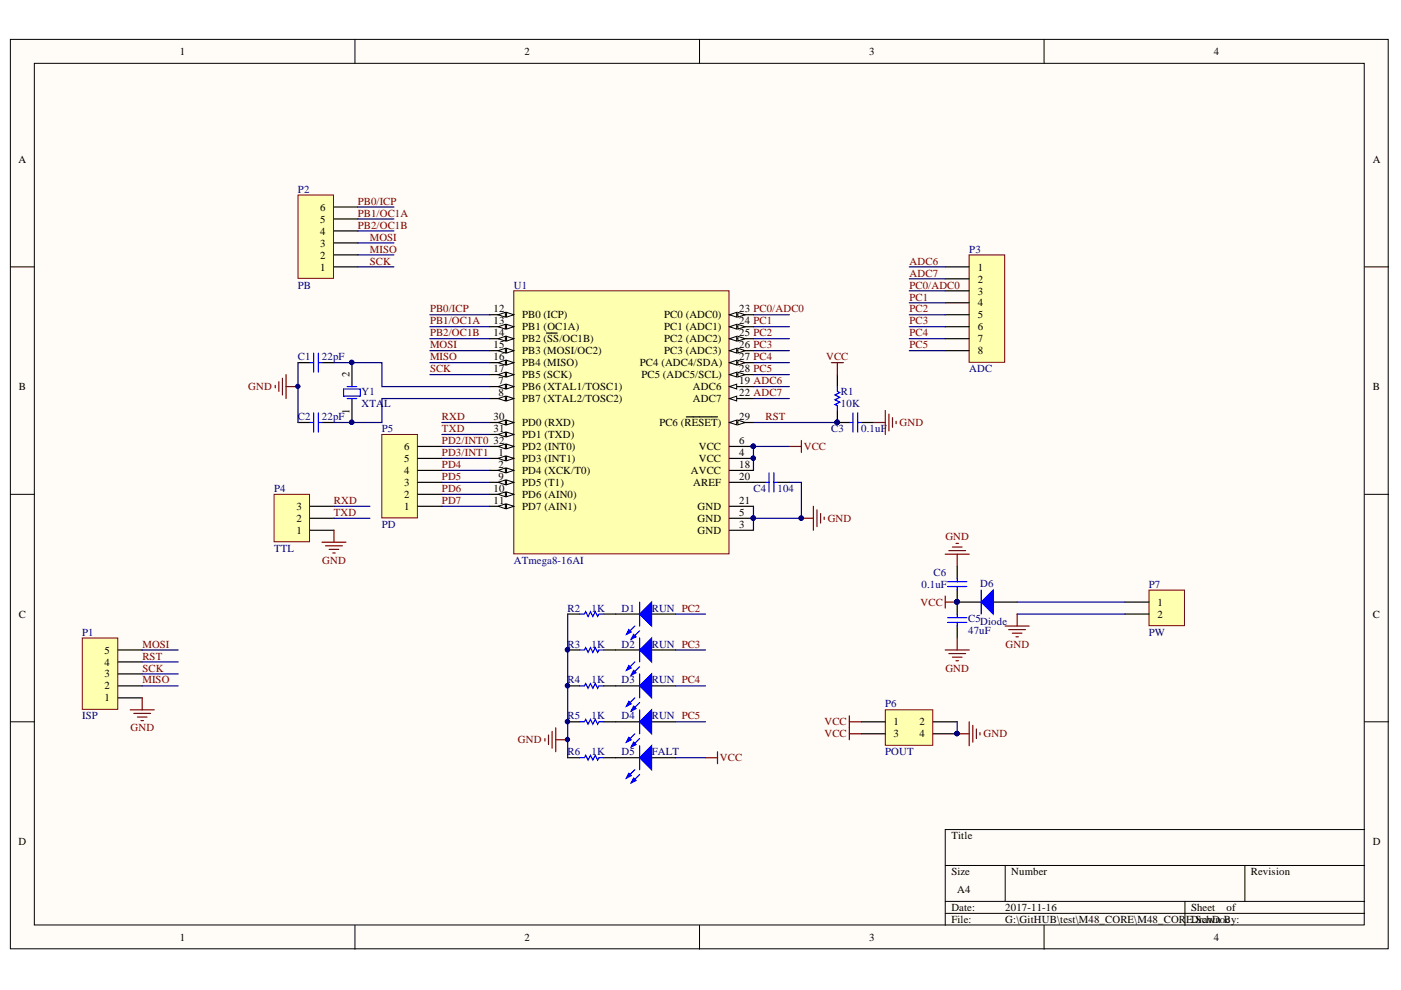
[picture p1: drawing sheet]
# Altium project M48_CORE.PRJPCB
1 sheet, 27 parts. Net scope: global (net labels, ports and power ports of the same name join across sheets).
Board file: M48_CORE.PcbDoc

## Sheet M48_CORE.SchDoc
size A4

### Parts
C1  value 22pF  [0603]  (hidden comment: Cap)
C2  value 22pF  [0603]  (hidden comment: Cap)
C3  value 0.1uF  [0603]  (hidden comment: Cap)
C4  value 104  [0603]  (hidden comment: Cap)
C5  value 47uF  [3216[1206]]  (hidden comment: Cap)
C6  value 0.1uF  [0603]  (hidden comment: Cap)
D1  RUN  [0603-LED]
D2  RUN  [0603-LED]
D3  RUN  [0603-LED]
D4  RUN  [0603-LED]
D5  FALT  [0603-LED]
D6  Diode  [SMA]
P1  ISP  [HDR1X5]
P2  PB  [HDR1X6]
P3  ADC  [HDR1X8]
P4  TTL  [HDR1X3]
P5  PD  [HDR1X6]
P6  POUT  [HDR2X2]
P7  PW  [XH2.54-2P]
R1  value 10K  [0603]  (hidden comment: Res1)
R2  value 1K  [0603]  (hidden comment: Res1)
R3  value 1K  [0603]  (hidden comment: Res1)
R4  value 1K  [0603]  (hidden comment: Res1)
R5  value 1K  [0603]  (hidden comment: Res1)
R6  value 1K  [0603]  (hidden comment: Res1)
U1  ATmega8-16AI  [32A_N]
Y1  XTAL  [XT5032]

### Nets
GND: C1.2 C2.2 C3.2 C4.2 C5.1 C6.1 P1.1 P4.1 P6.2 P6.4 P7.2 R2.2 R3.2 R4.2 R5.2 R6.2 U1.3(GND) U1.5(GND) U1.21(GND)
VCC: C5.2 C6.2 D5.1(A) D6.2(K) P6.1 P6.3 R1.2 U1.4(VCC) U1.6(VCC) U1.18(AVCC)
ADC6: P3.1 U1.19(ADC6)
ADC7: P3.2 U1.22(ADC7)
MISO: P1.2 P2.2 U1.16(PB4_(MISO))
MOSI: P1.5 P2.3 U1.15(PB3_(MOSI/OC2))
PB0/ICP: P2.6 U1.12(PB0_(ICP))
PB1/OC1A: P2.5 U1.13(PB1_(OC1A))
PB2/OC1B: P2.4 U1.14(PB2_(~{SS}/OC1B))
PC0/ADC0: P3.3 U1.23(PC0_(ADC0))
PC1: P3.4 U1.24(PC1_(ADC1))
PC2: D1.1(A) P3.5 U1.25(PC2_(ADC2))
PC3: D2.1(A) P3.6 U1.26(PC3_(ADC3))
PC4: D3.1(A) P3.7 U1.27(PC4_(ADC4/SDA))
PC5: D4.1(A) P3.8 U1.28(PC5_(ADC5/SCL))
PD2/INT0: P5.6 U1.32(PD2_(INT0))
PD3/INT1: P5.5 U1.1(PD3_(INT1))
PD4: P5.4 U1.2(PD4_(XCK/T0))
PD5: P5.3 U1.9(PD5_(T1))
PD6: P5.2 U1.10(PD6_(AIN0))
PD7: P5.1 U1.11(PD7_(AIN1))
RST: C3.1 P1.4 R1.1 U1.29(PC6_(~{RESET}))
RXD: P4.3 U1.30(PD0_(RXD))
SCK: P1.3 P2.1 U1.17(PB5_(SCK))
TXD: P4.2 U1.31(PD1_(TXD))
NetC1_1: C1.1 U1.7(PB6_(XTAL1/TOSC1)) Y1.2(OSC2)
NetC2_1: C2.1 U1.8(PB7_(XTAL2/TOSC2)) Y1.1(OSC1)
NetC4_1: C4.1 U1.20(AREF)
NetD1_2: D1.2(K) R2.1
NetD2_2: D2.2(K) R3.1
NetD3_2: D3.2(K) R4.1
NetD4_2: D4.2(K) R5.1
NetD5_2: D5.2(K) R6.1
NetD6_1: D6.1(A) P7.1
